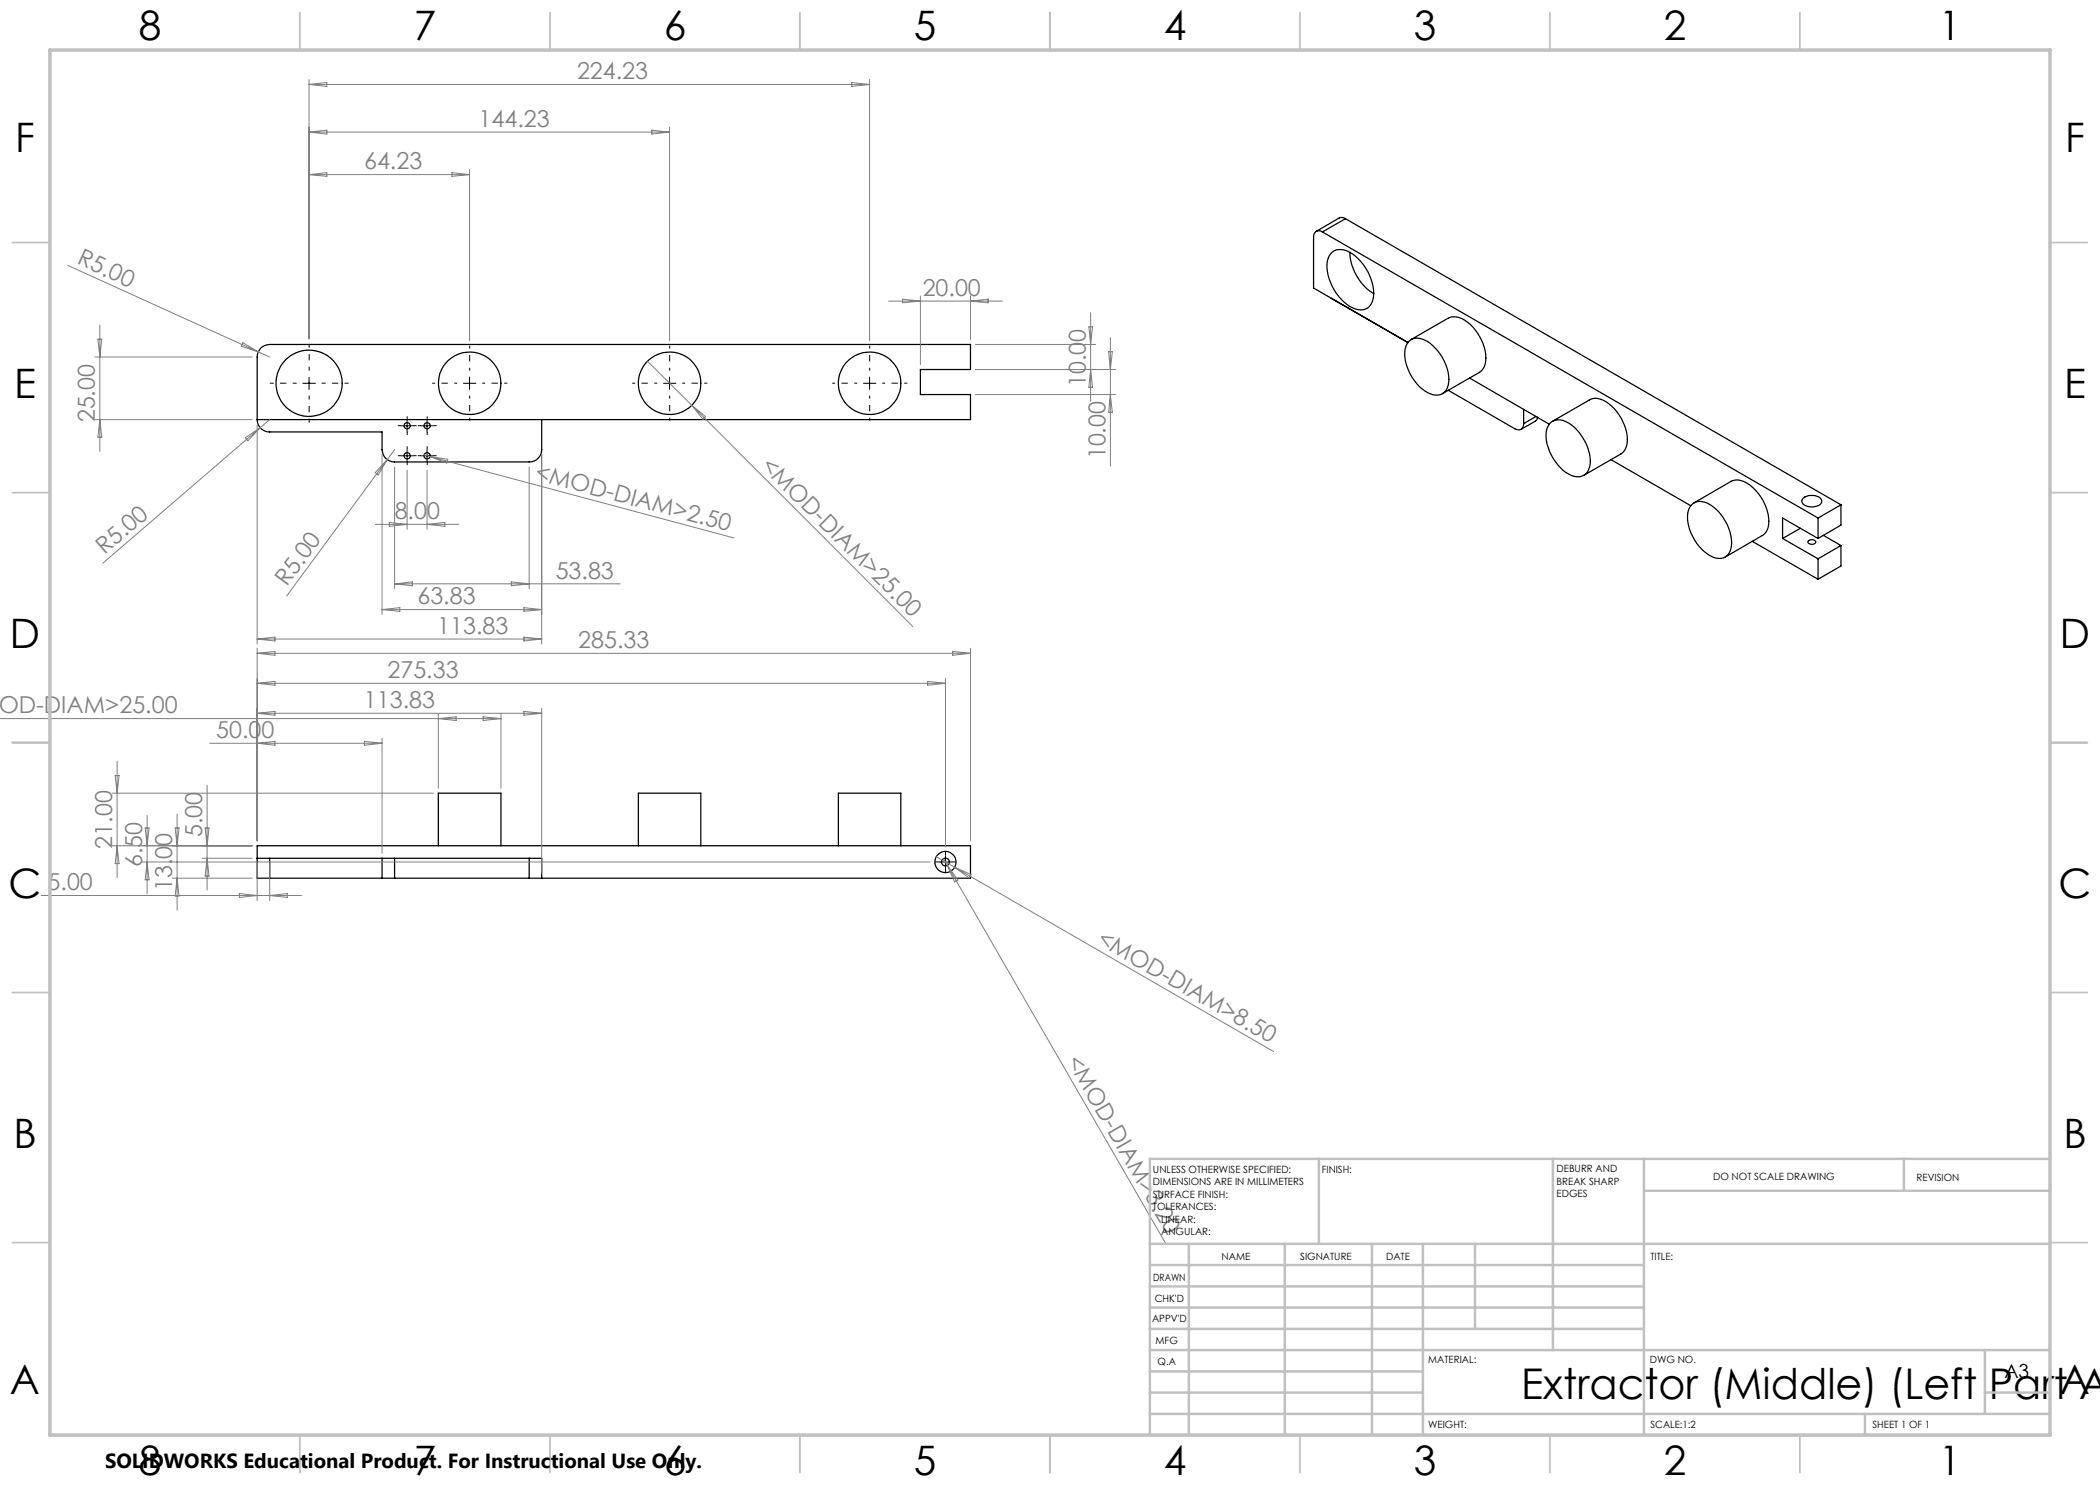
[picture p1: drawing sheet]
<svg xmlns="http://www.w3.org/2000/svg" width="420mm" height="297mm" viewBox="0 0 420 297" stroke-linecap="round" stroke-linejoin="round" font-family="sans-serif">
<g fill="none" stroke="#000" stroke-width=".25">
<path d="M264.5 46.4a1.09 1.09 0 0 0-1.3-.1 1.09 1.09 0 0 0-.5 1.1v10.2l18.9 10.9M264.5 46.4l99.1 57.2M266.4 50.4a3.4 3.4 0 0 1 4.1 .4 9.8 9.8 0 0 1 4.1 9.1 2.61 2.61 0 0 1-4.1 1.7 9.9 9.9 0 0 1-5-9.3 3.1 3.1 0 0 1 .9-1.9zM269.1 43.7a1.28 1.28 0 0 0-1.3-.1l-4.6 2.7M269.1 43.7l-4.6 2.7M269.1 43.7l99.1 57.3M270 50.5a10.2 10.2 0 0 0 4.7 8.2M52.1 69.6a2.71 2.71 0 0 1 1.8-.7h140.2v5h-10v5h10v5h-142.7v-12.5a2.47 2.47 0 0 1 .7-1.8zM282 68.1a3.4 3.4 0 0 1 4.1 .6 9.4 9.4 0 0 1 3.5 8.4 2.43 2.43 0 0 1-3.5 1.7 9.2 9.2 0 0 1-5.1-9 2.94 2.94 0 0 1 1-1.7zM282.2 67.9l7.4-4.3a3.6 3.6 0 0 1 3.9 .8 9.4 9.4 0 0 1 3.5 8.4 2.79 2.79 0 0 1-1.1 1.7l-7.4 4.2M289.7 78.1l13.3 7.7a1.09 1.09 0 0 0 1.2 .1 1.09 1.09 0 0 0 .5-1.2M293.9 75.6l15.9 9.2"/>
<path d="M51.4 83.9a2.41 2.41 0 0 0 2.5 2.5h22.5v3.5a2.47 2.47 0 0 0 2.5 2.5h26.9a2.47 2.47 0 0 0 2.5-2.5v-6M304.7 81.9v2.8M307.2 83.3l-2.5 1.4M307.5 83.5l-.1 .3-.3 .4-2.9 1.7M309.9 84.7a2.87 2.87 0 0 1 3.9-.1 9.3 9.3 0 0 1 4.1 8.8 2.56 2.56 0 0 1-4.1 1.4 9.5 9.5 0 0 1-4.5-8.6zM310.5 84.2l7.4-4.2a3.4 3.4 0 0 1 3.9 .7 9.4 9.4 0 0 1 3.5 8.4 2.65 2.65 0 0 1-1.1 1.7l-7.4 4.3M322.2 91.9l15.9 9.2M360.7 99.6a2.74 2.74 0 0 1 3.5 .3 .97 .97 0 0 1-.8 1.3 2.54 2.54 0 0 1-3-.8zM338.2 101.1a2.87 2.87 0 0 1 3.9-.1 9.2 9.2 0 0 1 4.1 8.7 2.53 2.53 0 0 1-4.1 1.5 9.5 9.5 0 0 1-4.5-8.7zM338.8 100.6l7.4-4.3a3.5 3.5 0 0 1 3.9 .8 9.3 9.3 0 0 1 3.5 8.4 2.46 2.46 0 0 1-1.1 1.6l-7.4 4.3M350.4 108.3l13.2 7.5M356.5 107.7v-4.1l7.1 4.1"/>
<path d="M356.5 107.7l7.1 4.1M360.1 105.7l-3.6 2M361.6 108.2a.87 .87 0 0 1 1.5 .3 .95 .95 0 0 1-1.5-.1zM363.6 103.6v4.1M363.6 111.8v4M364.7 107.1l3.5 2M368.2 101l-4.6 2.6M368.2 101v4l-4.6 2.7M368.2 109.1v4.1l-4.6 2.6M368.2 109.1l-4.6 2.7M51.4 171.7h2.5M53.9 175.6h-2.5v-6.4h142.7v6.4h-85.8"/>
<path d="M53.9 175.6h22.5M53.9 171.7h22.5M53.9 171.7v3.9M76.4 175.6h2.5M76.4 171.7h2.5M76.4 171.7v3.9M78.9 175.6h26.9M78.9 171.7v3.9M78.9 171.7h26.9M87.7 169.2v-10.6h12.5v10.6M105.8 175.6h2.5M105.8 171.7h2.5v3.9"/>
<path d="M105.8 171.7v3.9M127.7 169.2v-10.6h12.5v10.6M167.7 169.2v-10.6h12.5v10.6"/>
<circle cx="61.8" cy="76.7" r="6.6"/>
<circle cx="93.9" cy="76.6" r="6.3"/>
<circle cx="133.9" cy="76.6" r="6.2"/>
<circle cx="173.9" cy="76.6" r="6.2"/>
<circle cx="81.4" cy="91.2" r=".63"/>
<circle cx="81.4" cy="85.1" r=".62"/>
<circle cx="85.4" cy="91.2" r=".62"/>
<circle cx="85.4" cy="85.2" r=".61"/>
<circle cx="189.1" cy="172.4" r=".8"/>
<circle cx="189.1" cy="172.4" r="2.12"/>
</g>
<path d="M91.4 76.6h-5M93.9 74.1v-5M93.9 79.1v5M96.4 76.6h5M131.4 76.6h-5M133.9 74.1v-5M133.9 79.1v5M136.4 76.6h5M171.4 76.6h-5M173.9 74.1v-5M173.9 79.1v5M176.4 76.6h5" fill="none" stroke="#000" stroke-width=".2" stroke-dasharray="15.2 1.3 1.3 1.3" stroke-dashoffset="14.6" stroke-linecap="butt"/>
<path d="M59.3 76.6h-5.3M61.8 74.1v-5.3M61.8 79.1v5.4M64.3 76.6h5.4" fill="none" stroke="#000" stroke-width=".2" stroke-dasharray="15.2 1.3 1.3 1.3" stroke-dashoffset="14.5" stroke-linecap="butt"/>
<g fill="none" stroke="#000" stroke-width=".2" stroke-dasharray="15.2 1.3 1.3 1.3" stroke-linecap="butt">
<path d="M80.2 85.1h-.6M80.2 91.1h-.6M81.4 83.9v-.6M81.4 86.4v.6M81.4 89.9v-.6M81.4 92.4v.6M82.7 85.1h.6M82.7 91.1h.6M84.2 85.1h-.6M84.2 91.1h-.6M85.4 83.9v-.6M85.4 86.4v.6"/>
<path d="M85.4 89.9v-.6M85.4 92.4v.6M86.7 85.1h.6M86.7 91.1h.6M187.9 172.4h-.8M189.1 171.1v-.8M189.1 173.6v.8M190.4 172.4h.8"/>
</g>
<g fill="none" stroke="#000" stroke-width=".2">
<path d="M60.6 76.7h2.5M61.8 75.4v2.5M92.7 76.7h2.5M93.9 75.4v2.5M132.7 76.7h2.5M133.9 75.4v2.5M172.7 76.7h2.5M173.9 75.4v2.5M80.2 85.2h2.5M80.2 91.2h2.5M81.4 83.9v2.5M81.4 89.9v2.5"/>
<path d="M84.2 85.2h2.5M84.2 91.2h2.5M85.4 83.9v2.5M85.4 89.9v2.5M187.9 172.4h2.4M189.1 171.2v2.5"/>
</g>
<g fill="none" stroke="#808080" stroke-width=".2">
<path d="M61.8 15.9v51.9M61.8 16.9l3.6-.4v.8zM61.8 16.9h112.1M170.4 16.5l3.5 .4-3.5 .4zM173.9 15.9v52.3M61.8 34.9h32.1M61.8 34.9l3.6-.4v.8zM61.8 26.4l3.6-.4v.8zM61.8 26.4h72.1M90.4 34.5l3.5 .4-3.5 .4zM93.9 33.9v34.3M130.4 26l3.5 .4-3.5 .4z"/>
<path d="M133.9 25.4v42.8M13.6 53.1l38 17.3M180.5 59.8l3.6 .4-3.6 .4zM184.1 59.2v13.7M194.1 59.2v8.7M19 71.4h31.4M19.6 67.8h.8l-.4 3.6zM20 65v25.3M48.6 68.5l3 1.9-3.3-1.2zM51.6 70.4l2.3 1M129.5 72.2l8.9 8.9M177.7 60.2h22.7"/>
<path d="M194.1 60.2l3.5-.4v.8zM195.1 68.9h24M195.1 73.9h28M195.1 78.9h28M217.8 65.4h.7l-.4 3.5zM218.1 62.5v17.8M218.1 73.9l.4 3.6h-.7zM221.7 70.3h.8l-.4 3.6zM222.1 67.6v25.6M222.1 78.9l.4 3.6h-.8zM19 83.9h31.4M20 83.9l.4 3.6h-.8z"/>
<path d="M49.1 87.6l2.9-2.1-2.4 2.7zM51.4 84.9v43.9M52 85.5l-31.4 27.1M53.9 83.9l-1.9 1.6M76.4 90.9v32M77.4 91.9l-1.8 3.1-.6-.5zM78.9 93.4v24.4M78.9 89.9l-21.5 29.3M81.4 94v11.9M84.8 91l1.2 .3M85.4 94v11.9M86 91.3l60.8 16.3"/>
<path d="M86 91.3l3.6 .6-.2 .7zM105.8 93.4v24.4M108.3 90.9v37.9M138.4 81.1l44.2 44.2M138.4 81.1l2.7 2.2-.5 .6zM75.1 104.9h16.7M77.9 104.5l3.5 .4-3.5 .4zM78.9 116.8h45.1M78.9 116.8l3.6-.4v.8zM85.4 104.9l3.6-.4v.8zM102.3 116.4l3.5 .4-3.5 .4zM51.4 129.6v38.6"/>
<path d="M51.4 127.8h56.9M51.4 127.8l3.6-.4v.8zM51.4 130.7l3.6-.4v.8zM51.4 136.7l3.6-.4v.8zM51.4 136.7h137.7M51.4 130.7h142.7M76.4 121.9h31.9M76.4 121.9l3.6-.4v.8zM104.8 127.4l3.5 .4-3.5 .4zM104.8 121.5l3.5 .4-3.5 .4zM185.5 136.3l3.6 .4-3.6 .4zM189.1 135.7v33.7"/>
<path d="M190.5 130.3l3.6 .4-3.6 .4zM194.1 129.6v38.6M0 143.7h100.2M22.4 158.6h64.3M23 155.1h.8l-.4 3.5zM23.4 152.3v23.2M41.4 157.1v20.9M41.9 148.7h34.5M51.4 142.7l3.6-.4v.7zM51.4 148.7l3.6-.4v.7zM51.4 142.7h56.9M72.9 148.3l3.5 .4-3.5 .3z"/>
<path d="M76.4 147.7v23M87.7 142.7v15M87.7 143.7l3.5-.3v.7zM96.6 143.4l3.6 .3-3.6 .4zM100.2 142.7v15M104.8 142.3l3.5 .4-3.5 .3zM108.3 141.7v33M8.2 179.1h52.1M22.4 169.2h28M23.4 169.2l.4 3.5h-.8zM28.4 172.4h157.6M29 165.6h.8l-.4 3.6z"/>
<path d="M29.4 163.1v15.6M29.4 172.4l.4 3.6h-.8zM34.4 175.6h16M35 165.6h.8l-.4 3.6zM35.4 162.8v19.2M35.4 175.6l.4 3.6h-.8zM40.4 171.7h10M41 165.6h.8l-.4 3.6zM41.4 171.7l.4 3.5h-.8zM47.9 178.7l3.5 .4-3.5 .4zM51.4 172.6v7.5M53.9 172.6v7.5"/>
<path d="M53.9 179.1l3.6-.4v.8zM187.3 171.3l67.4 39M188.7 171.7l.8 1.4M189.5 173.1l43.7 75.7M189.5 173.1l2.1 2.9-.7 .4zM190.9 173.5l3.3 1.4-.4 .7z"/>
</g>
<g fill="none" stroke="#c0c0c0" stroke-width=".35">
<path d="M60 2.5v7.5M110 2.5v7.5M160 2.5v7.5M210 2.5v7.5M260 2.5v7.5M310 2.5v7.5M360 2.5v7.5M2.5 48.5h7.5M410 48.5h7.5M2.5 98.5h7.5M410 98.5h7.5M2.5 148.5h7.5"/>
<path d="M410 148.5h7.5M2.5 198.5h7.5M410 198.5h7.5M2.5 248.5h7.5M410 248.5h7.5M60 287v7.5M110 287v7.5M160 287v7.5M210 287v7.5M260 287v7.5M310 287v7.5M360 287v7.5"/>
</g>
<g fill="none" stroke="#c0c0c0" stroke-width=".5">
<path d="M263.8 231.8v17M310.6 231.8v38.2M328.8 231.8v55.2M328.8 238.2h81.2M380.8 231.8v6.4M410 231.8h-180v55.2M230 248.8h180M230 257.3h98.8M230 253h98.8M237.8 248.8v38.2M257 248.8v38.2M274.4 248.8v38.2"/>
<path d="M284.6 248.8v38.2M295 248.8v17M230 265.8h98.8M230 261.5h98.8M230 278.5h54.6M230 274.3h54.6M230 270h180M397 278.5h13M397 270v12.8M230 282.8h180M373 282.8v4.2"/>
</g>
<path d="M10 10h400v277h-400z" fill="none" stroke="#c0c0c0" stroke-width=".7"/>
<text font-size="8.5" x="304.2" y="279.7">Extractor (Middle) (Left Part A</text>
<g font-size="8.1">
<text x="27.7" y="8">8</text>
<text x="82.7" y="8">7</text>
<text x="132.7" y="8">6</text>
<text x="182.7" y="8">5</text>
<text x="232.7" y="8">4</text>
<text x="282.7" y="8">3</text>
<text x="332.7" y="8">2</text>
<text x="387.7" y="8">1</text>
<text x="3" y="30.4">F</text>
<text x="413" y="30.4">F</text>
<text x="2.8" y="79.6">E</text>
<text x="412.8" y="79.6">E</text>
<text x="2" y="129.6">D</text>
<text x="412" y="129.6">D</text>
<text x="1.7" y="179.6">C</text>
<text x="411.7" y="179.6">C</text>
<text x="2.7" y="229.6">B</text>
<text x="412.7" y="229.6">B</text>
<text x="2" y="278.9">A</text>
<text x="412" y="278.9">A</text>
<text x="27.7" y="295">8</text>
<text x="82.7" y="295">7</text>
<text x="132.7" y="295">6</text>
<text x="182.7" y="295">5</text>
<text x="232.7" y="295">4</text>
<text x="282.7" y="295">3</text>
<text x="332.7" y="295">2</text>
<text x="387.7" y="295">1</text>
</g>
<g font-size="4.7" fill="#808080">
<text x="115.4" y="15.9">224.23</text>
<text x="95.7" y="25.4">144.23</text>
<text x="72.8" y="33.9">64.23</text>
<text x="15.2" y="52.7" transform="rotate(24 15.2 52.7)">R5.00</text>
<text x="184.5" y="59.2">20.00</text>
<text x="217.1" y="77.4" transform="rotate(-90 217.1 77.4)">10.00</text>
<text x="19" y="84.5" transform="rotate(-90 19 84.5)">25.00</text>
<text x="106.8" y="95.8" transform="rotate(15 106.8 95.8)">&lt;MOD-DIAM&gt;2.50</text>
<text x="152.1" y="93.3" transform="rotate(45 152.1 93.3)">&lt;MOD-DIAM&gt;25.00</text>
<text x="221.1" y="91.9" transform="rotate(-90 221.1 91.9)">10.00</text>
<text x="78.9" y="103.8">8.00</text>
<text x="20.9" y="111" transform="rotate(-41 20.9 111)">R5.00</text>
<text x="57.3" y="117.5" transform="rotate(-54 57.3 117.5)">R5.00</text>
<text x="111.1" y="115.7">53.83</text>
<text x="83.5" y="120.9">63.83</text>
<text x="87.4" y="126.8">113.83</text>
<text x="115.7" y="129.6">285.33</text>
<text x="77.5" y="135.6">275.33</text>
<text x="-.3" y="142.7">OD-DIAM&gt;25.00</text>
<text x="72.8" y="141.6">113.83</text>
<text x="43.2" y="147.6">50.00</text>
<text x="40.4" y="167.4" transform="rotate(-90 40.4 167.4)">5.00</text>
<text x="22.4" y="169.7" transform="rotate(-90 22.4 169.7)">21.00</text>
<text x="28.4" y="173.4" transform="rotate(-90 28.4 173.4)">6.50</text>
<text x="9.5" y="178.1">5.00</text>
<text x="34.4" y="178.2" transform="rotate(-90 34.4 178.2)">13.00</text>
<text x="219.2" y="188.6" transform="rotate(30 219.2 188.6)">&lt;MOD-DIAM&gt;8.50</text>
<text x="213.3" y="212.2" transform="rotate(60 213.3 212.2)">&lt;MOD-DIAM&gt;3.20</text>
</g>
<text font-size="4.1" x="21" y="293.7">SOLIDWORKS Educational Product. For Instructional Use Only.</text>
<text font-size="3.9" x="400.9" y="275.5">A3</text>
<g font-size="2">
<text x="230.6" y="234.6">UNLESS OTHERWISE SPECIFIED:</text>
<text x="230.6" y="237.1">DIMENSIONS ARE IN MILLIMETERS</text>
<text x="230.6" y="239.6">SURFACE FINISH:</text>
<text x="264.4" y="234.6">FINISH:</text>
<text x="311.3" y="234.5">DEBURR AND</text>
<text x="311.3" y="237">BREAK SHARP</text>
<text x="311.3" y="239.5">EDGES</text>
<text x="342.6" y="236">DO NOT SCALE DRAWING</text>
<text x="383.3" y="236.2">REVISION</text>
<text x="230.6" y="242.1">TOLERANCES:</text>
<text x="232.2" y="244.6">LINEAR:</text>
<text x="232.2" y="247.1">ANGULAR:</text>
<text x="244.3" y="252">NAME</text>
<text x="260" y="251.9">SIGNATURE</text>
<text x="277.2" y="251.9">DATE</text>
<text x="330.1" y="251.9">TITLE:</text>
<text x="230.6" y="256.1">DRAWN</text>
<text x="230.9" y="260.3">CHK'D</text>
<text x="230.4" y="264.4">APPV'D</text>
<text x="231.1" y="268.8">MFG</text>
<text x="231.5" y="273">Q.A</text>
<text x="285.6" y="272.5">MATERIAL:</text>
<text x="330" y="272.5">DWG NO.</text>
<text x="285.6" y="285.5">WEIGHT:</text>
<text x="330.1" y="285.6">SCALE:1:2</text>
<text x="374.5" y="285.6">SHEET 1 OF 1</text>
</g>
</svg>
